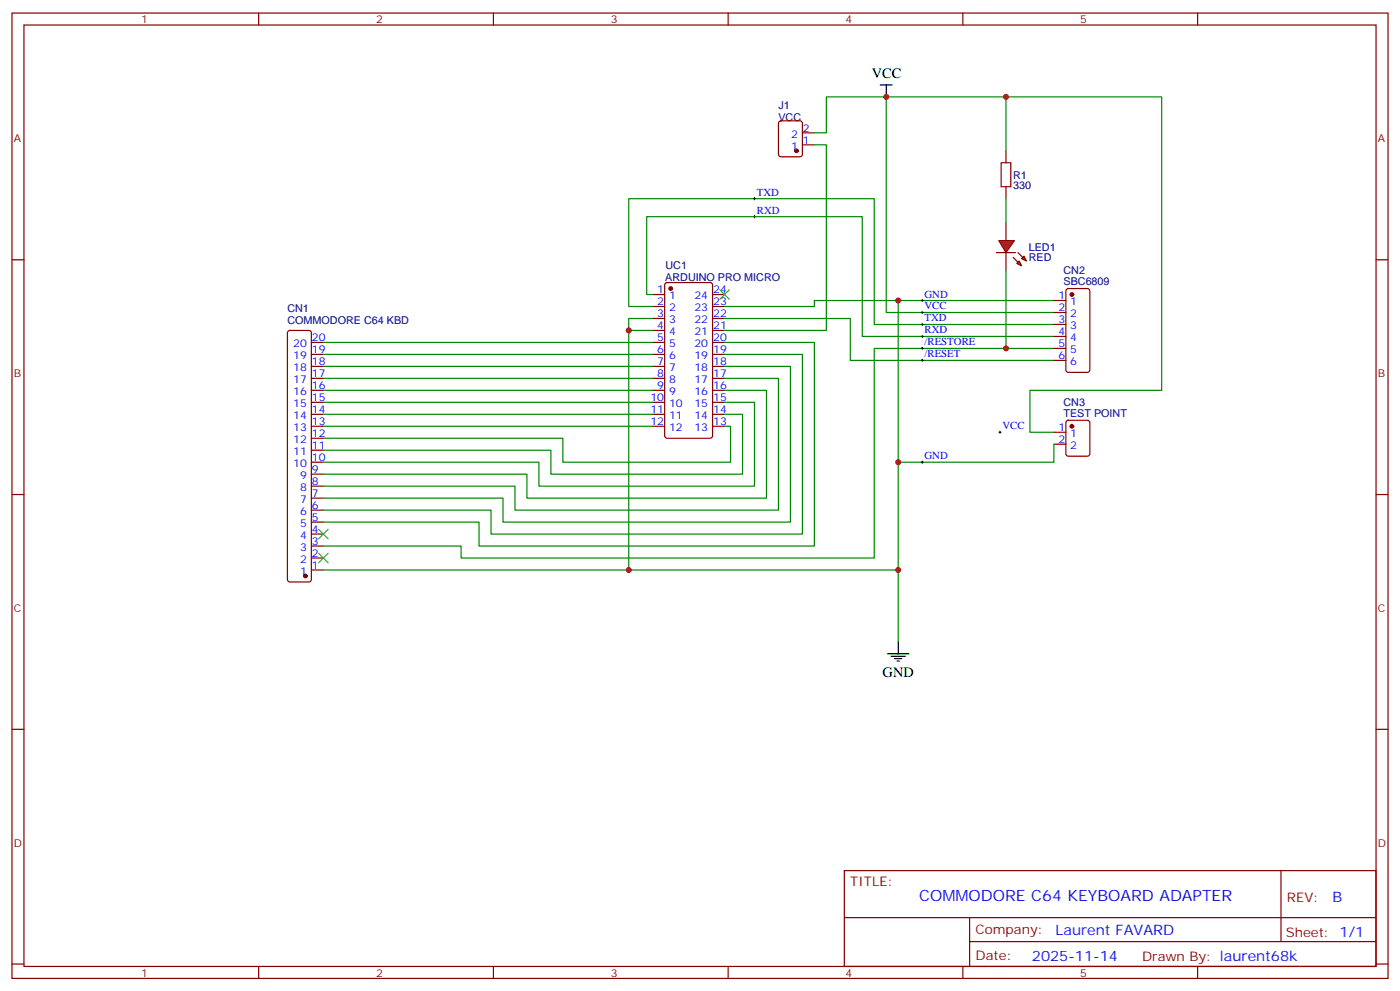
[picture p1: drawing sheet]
<svg xmlns="http://www.w3.org/2000/svg" width="412mm" height="292mm" viewBox="0 0 412 292" stroke-linecap="round" stroke-linejoin="round" font-family="sans-serif">
<g fill="none" stroke="#870000" stroke-width=".35">
<path d="M3.5 3.8h405.4v284.4h-405.4zM7.1 7.4h398.2v277.3h-398.2zM76.2 3.8v3.6M145.3 3.8v3.6M214.5 3.8v3.6M283.6 3.8v3.6M352.8 3.8v3.6M3.5 76.5h3.6M405.3 76.5h3.6M84.9 97.5l.5-.2h5.6l.5 .2 .2 .5v72.7l-.2 .5-.5 .2h-5.6l-.5-.2-.2-.5v-72.7zM192.3 86.7h3.5M192.3 90.3h3.5"/>
<path d="M192.3 93.8h3.5M192.3 97.3h3.5M196 83.4l.5-.2h12.7l.6 .5 .1 44.7-.5 .6-12.9 .1-.7-.5v-44.7zM209.9 86.7h3.5M209.9 90.3h3.5M209.9 93.8h3.5M209.9 97.3h3.5M91.7 118.5h3.5M91.7 115h3.5M91.7 111.4h3.5M91.7 107.9h3.5M91.7 104.4h3.5"/>
<path d="M91.7 100.9h3.5M192.3 118.5h3.5M192.3 115h3.5M192.3 111.4h3.5M192.3 107.9h3.5M192.3 104.4h3.5M192.3 100.9h3.5M209.9 118.5h3.5M209.9 115h3.5M209.9 111.4h3.5M209.9 107.9h3.5M209.9 104.4h3.5"/>
<path d="M209.9 100.9h3.5M91.7 139.7h3.5M91.7 136.1h3.5M91.7 132.6h3.5M91.7 129.1h3.5M91.7 125.6h3.5M91.7 122h3.5M192.3 125.6h3.5M192.3 122h3.5M209.9 125.6h3.5M209.9 122h3.5M310.4 127.3h3.6"/>
<path d="M310.4 130.8h3.6M314.2 124l.5-.2h5.6l.7 .4v9.5l-.4 .6-5.9 .1-.7-.5v-9.4zM3.5 145.7h3.6M91.7 157.3h3.5M91.7 153.8h3.5M91.7 150.2h3.5M91.7 146.7h3.5M91.7 143.2h3.5M405.3 145.7h3.6M91.7 167.9h3.5M91.7 164.4h3.5M91.7 160.8h3.5"/>
<path d="M3.5 214.8h3.6M405.3 214.8h3.6M248.7 256.4h156.6v28.3h-156.6zM377.3 256.5v20.8M248.7 270.3h156.5M285.6 277.3h119.6M285.6 270.3v14.1M3.5 284h3.6M76.2 284.7v3.5M145.3 284.7v3.5M214.5 284.7v3.5M283.6 284.7v3.5"/>
<path d="M352.8 284.7v3.5M405.3 284h3.6"/>
</g>
<g fill="#870000" stroke="#870000" stroke-width=".35">
<circle cx="90" cy="169.7" r=".53"/>
<circle cx="315.7" cy="125.6" r=".53"/>
<circle cx="197.6" cy="85" r=".53"/>
</g>
<path d="M259.3 25h3.5M261.1 25v3.5M261.4 192.6h6.4M262.5 193.3h4.2M263.5 194h2.1M264.2 194.7h.7M264.6 189.1v3.5" fill="none" stroke="#000" stroke-width=".35"/>
<g fill="none" stroke="#008700" stroke-width=".35">
<path d="M261.1 28.5v63.5h49.3M185.2 97.3v70.6M192.3 90.3h-7.1v-31.8h72.3v37.1h52.9M192.3 86.7h-1.8v-22.9h63.5v35.3h56.4M192.3 93.8h-7.1v3.5h7.1M213.4 93.8h37.1v12.4h59.9M310.4 88.5h-45.8v47.6M95.2 118.5h97.1M95.2 115h97.1M95.2 111.4h97.1M95.2 107.9h97.1M95.2 104.4h97.1"/>
<path d="M95.2 100.9h97.1M213.4 100.9h26.5v59.9h-98.8v-7h-45.9M213.4 104.4h23v52.9h-91.8v-7.1h-49.4M213.4 107.9h19.4v45.9h-84.6v-7.1h-53M213.4 111.4h15.9v38.8h-77.6v-7h-56.5M213.4 115h12.4v31.7h-70.6v-7h-60M213.4 118.5h8.8v24.7h-63.5v-7.1h-63.5M310.4 102.6h-52.9v61.8h-121.7v-3.6h-40.6M95.2 125.6h97.1M95.2 122h97.1M213.4 122h5.3v17.7h-56.4v-7.1h-67.1M213.4 125.6h1.8v10.5h-49.4v-7h-70.6"/>
<path d="M310.4 130.8v5.3h-45.8v31.8M95.2 167.9h169.4v21.2"/>
</g>
<g fill="none" stroke="#000" stroke-width=".29">
<path d="M221.9 58.5h.7M222.2 58.2v.7M221.9 63.8h.7M222.2 63.5v.7M271.3 88.5h.7M271.3 92h.7M271.3 95.6h.7M271.3 99.1h.7M271.6 88.2v.7M271.6 91.7v.7M271.6 95.2v.7M271.6 98.7v.7"/>
<path d="M271.3 106.2h.7M271.3 102.6h.7M271.6 102.3v.7M271.6 105.8v.7M271.3 136.1h.7M271.6 135.8v.7M294.2 127.3h.7M294.6 127v.7"/>
</g>
<path d="M212 85.3l2.8 2.9M214.8 85.3l-2.8 2.9M93.8 162.9l2.9 2.9M96.7 162.9l-2.9 2.9" fill="none" stroke="#3c3" stroke-width=".35"/>
<g fill="#f00" stroke="#870000" stroke-width=".35">
<path d="M294.2 70.9h4.6l-2.5 3.5z"/>
<path d="M293.5 74.4h5.7z"/>
</g>
<g fill="#870000" stroke="#870000" stroke-width=".35">
<path d="M299.9 74.4l1.4 1.4z"/>
<path d="M298.4 75.8l1.5 1.4z"/>
</g>
<g fill="#f00" stroke="#870000" stroke-width=".35">
<path d="M300.9 76.2l.7-.7 .7 1.4z"/>
<path d="M299.5 77.6l.7-.7 .7 1.4z"/>
</g>
<g fill="none" stroke="#870000" stroke-width=".35">
<path d="M229.5 35.8l.5-.2h5.7l.6 .4 .1 9.5-.5 .6-5.9 .1-.6-.5-.1-9.4zM236.4 39.1h3.5M236.4 42.7h3.5M296.3 44.4v3.5M296.3 55v3.5M296.3 65.6v5.3M296.3 74.4v5.3M310.4 88.5h3.6M310.4 92h3.6M310.4 95.6h3.6M310.4 99.1h3.6M314.2 85.2l.5-.2h5.6l.7 .4v23.6l-.4 .6-5.9 .1-.7-.5v-23.5z"/>
<path d="M310.4 102.6h3.6M310.4 106.2h3.6"/>
</g>
<path d="M239.9 39.1h3.5v-10.6h52.9v15.9M296.3 28.5h45.9v86.5h-38.8v12.3h7M239.9 42.7h3.5v54.6h-30M296.3 58.5v7.1M296.3 79.7v22.9M264.6 88.5h-24.7v1.8h-26.5" fill="none" stroke="#008700" stroke-width=".35"/>
<path d="M294.9 47.9h2.8v7.1h-2.8z" fill="none" stroke="#a10000" stroke-width=".35"/>
<g fill="#870000" stroke="#870000" stroke-width=".35">
<circle cx="234.6" cy="44.4" r=".53"/>
<circle cx="315.7" cy="86.7" r=".53"/>
</g>
<path d="M93.8 155.9l2.9 2.8M96.7 155.9l-2.9 2.8" fill="none" stroke="#3c3" stroke-width=".35"/>
<g fill="#c00">
<circle cx="264.6" cy="167.9" r=".88"/>
<circle cx="185.2" cy="97.3" r=".88"/>
<circle cx="185.2" cy="167.9" r=".88"/>
<circle cx="264.6" cy="136.1" r=".88"/>
<circle cx="296.3" cy="102.6" r=".88"/>
<circle cx="261.1" cy="28.5" r=".88"/>
<circle cx="264.6" cy="88.5" r=".88"/>
<circle cx="296.3" cy="28.5" r=".88"/>
</g>
<text font-size="4.6" fill="#00f" x="270.8" y="265.5">COMMODORE C64 KEYBOARD ADAPTER</text>
<g font-size="4.2">
<text x="256.8" y="22.9">VCC</text>
<text x="260" y="199.4">GND</text>
</g>
<g font-size="4.2" fill="#00f">
<text x="392.5" y="265.7">B</text>
<text x="310.9" y="275.3">Laurent FAVARD</text>
<text x="304" y="283.1">2025-11-14</text>
</g>
<g font-size="3.9" fill="#800">
<text x="250.5" y="261">TITLE:</text>
<text x="379.1" y="265.7">REV:</text>
<text x="287.4" y="275.2">Company:</text>
<text x="378.7" y="275.8">Sheet: 1/1</text>
<text x="287.4" y="282.9">Date:</text>
<text x="336.4" y="283">Drawn By: laurent68k</text>
</g>
<g font-size="3.2" fill="#800">
<text x="41.6" y="6.8">1</text>
<text x="110.8" y="6.8">2</text>
<text x="179.9" y="6.8">3</text>
<text x="249.1" y="6.8">4</text>
<text x="318.2" y="6.8">5</text>
<text x="4.1" y="41.9">A</text>
<text x="405.9" y="41.9">A</text>
<text x="4.1" y="111.1">B</text>
<text x="405.9" y="111.1">B</text>
<text x="4.1" y="180.2">C</text>
<text x="405.9" y="180.2">C</text>
<text x="4.1" y="249.4">D</text>
<text x="405.9" y="249.4">D</text>
<text x="41.6" y="287.7">1</text>
<text x="110.8" y="287.7">2</text>
<text x="179.9" y="287.7">3</text>
<text x="249.1" y="287.7">4</text>
<text x="318.2" y="287.7">5</text>
</g>
<g font-size="3.2" fill="#000080">
<text x="229.3" y="35.6">VCC</text>
<text x="229.3" y="32.1">J1</text>
<text x="298.4" y="52.7">R1</text>
<text x="298.4" y="55.8">330</text>
<text x="303" y="76.9">RED</text>
<text x="303" y="73.8">LED1</text>
<text x="196" y="82.7">ARDUINO PRO MICRO</text>
<text x="196" y="79.1">UC1</text>
<text x="313.3" y="83.8">SBC6809</text>
<text x="313.3" y="80.6">CN2</text>
<text x="84.7" y="95.6">COMMODORE C64 KBD</text>
<text x="84.7" y="92">CN1</text>
<text x="313.3" y="119.6">CN3</text>
<text x="313.3" y="122.7">TEST POINT</text>
</g>
<g font-size="3.2" fill="#00f">
<text x="233" y="40.5">2</text>
<text x="236.5" y="38.8">2</text>
<text x="233" y="44.1">1</text>
<text x="236.5" y="42.3">1</text>
<text x="223" y="57.6">TXD</text>
<text x="223" y="62.9">RXD</text>
<text x="193.6" y="86.4">1</text>
<text x="193.6" y="89.9">2</text>
<text x="197.1" y="88.2">1</text>
<text x="204.6" y="88.2">24</text>
<text x="210.1" y="89.9">23</text>
<text x="210.1" y="86.4">24</text>
<text x="272.3" y="87.6">GND</text>
<text x="311.8" y="88.2">1</text>
<text x="315.3" y="89.9">1</text>
<text x="193.6" y="93.5">3</text>
<text x="197.1" y="91.7">2</text>
<text x="197.1" y="95.2">3</text>
<text x="204.6" y="95.2">22</text>
<text x="204.6" y="91.7">23</text>
<text x="210.1" y="93.5">22</text>
<text x="272.3" y="91.2">VCC</text>
<text x="272.3" y="94.7">TXD</text>
<text x="311.8" y="91.7">2</text>
<text x="311.8" y="95.2">3</text>
<text x="315.3" y="93.5">2</text>
<text x="91.9" y="100.5">20</text>
<text x="193.6" y="97">4</text>
<text x="193.6" y="100.5">5</text>
<text x="197.1" y="98.7">4</text>
<text x="204.6" y="98.7">21</text>
<text x="210.1" y="100.5">20</text>
<text x="210.1" y="97">21</text>
<text x="272.3" y="101.7">/RESTORE</text>
<text x="272.3" y="98.2">RXD</text>
<text x="311.8" y="98.7">4</text>
<text x="315.3" y="97">3</text>
<text x="315.3" y="100.5">4</text>
<text x="86.4" y="105.8">19</text>
<text x="86.4" y="102.3">20</text>
<text x="91.9" y="107.6">18</text>
<text x="91.9" y="104">19</text>
<text x="193.6" y="104">6</text>
<text x="193.6" y="107.6">7</text>
<text x="197.1" y="102.3">5</text>
<text x="197.1" y="105.8">6</text>
<text x="204.6" y="105.8">19</text>
<text x="204.6" y="102.3">20</text>
<text x="210.1" y="107.6">18</text>
<text x="210.1" y="104">19</text>
<text x="272.3" y="105.3">/RESET</text>
<text x="311.8" y="102.3">5</text>
<text x="311.8" y="105.8">6</text>
<text x="315.3" y="104">5</text>
<text x="315.3" y="107.6">6</text>
<text x="86.4" y="112.9">17</text>
<text x="86.4" y="109.3">18</text>
<text x="91.9" y="111.1">17</text>
<text x="193.6" y="111.1">8</text>
<text x="197.1" y="109.3">7</text>
<text x="197.1" y="112.9">8</text>
<text x="204.6" y="112.9">17</text>
<text x="204.6" y="109.3">18</text>
<text x="210.1" y="111.1">17</text>
<text x="86.4" y="119.9">15</text>
<text x="86.4" y="116.4">16</text>
<text x="91.9" y="118.1">15</text>
<text x="91.9" y="114.6">16</text>
<text x="191.6" y="118.1">10</text>
<text x="193.6" y="114.6">9</text>
<text x="197.1" y="116.4">9</text>
<text x="197.1" y="119.9">10</text>
<text x="204.6" y="119.9">15</text>
<text x="204.6" y="116.4">16</text>
<text x="210.1" y="118.1">15</text>
<text x="210.1" y="114.6">16</text>
<text x="86.4" y="123.4">14</text>
<text x="91.9" y="125.2">13</text>
<text x="91.9" y="121.7">14</text>
<text x="191.6" y="121.7">11</text>
<text x="191.6" y="125.2">12</text>
<text x="197.1" y="123.4">11</text>
<text x="204.6" y="123.4">14</text>
<text x="210.1" y="125.2">13</text>
<text x="210.1" y="121.7">14</text>
<text x="86.4" y="130.5">12</text>
<text x="86.4" y="127">13</text>
<text x="91.9" y="128.7">12</text>
<text x="197.1" y="127">12</text>
<text x="204.6" y="127">13</text>
<text x="295.3" y="126.4">VCC</text>
<text x="311.8" y="127">1</text>
<text x="311.8" y="130.5">2</text>
<text x="315.3" y="128.7">1</text>
<text x="86.4" y="137.5">10</text>
<text x="86.4" y="134">11</text>
<text x="91.9" y="135.8">10</text>
<text x="91.9" y="132.3">11</text>
<text x="272.3" y="135.3">GND</text>
<text x="315.3" y="132.3">2</text>
<text x="88.4" y="141.1">9</text>
<text x="91.9" y="142.8">8</text>
<text x="91.9" y="139.3">9</text>
<text x="88.4" y="148.1">7</text>
<text x="88.4" y="144.6">8</text>
<text x="91.9" y="149.9">6</text>
<text x="91.9" y="146.4">7</text>
<text x="88.4" y="155.2">5</text>
<text x="88.4" y="151.7">6</text>
<text x="91.9" y="153.4">5</text>
<text x="88.4" y="158.7">4</text>
<text x="91.9" y="160.5">3</text>
<text x="91.9" y="157">4</text>
<text x="88.4" y="165.8">2</text>
<text x="88.4" y="162.2">3</text>
<text x="91.9" y="167.5">1</text>
<text x="91.9" y="164">2</text>
<text x="88.4" y="169.3">1</text>
</g>
</svg>
